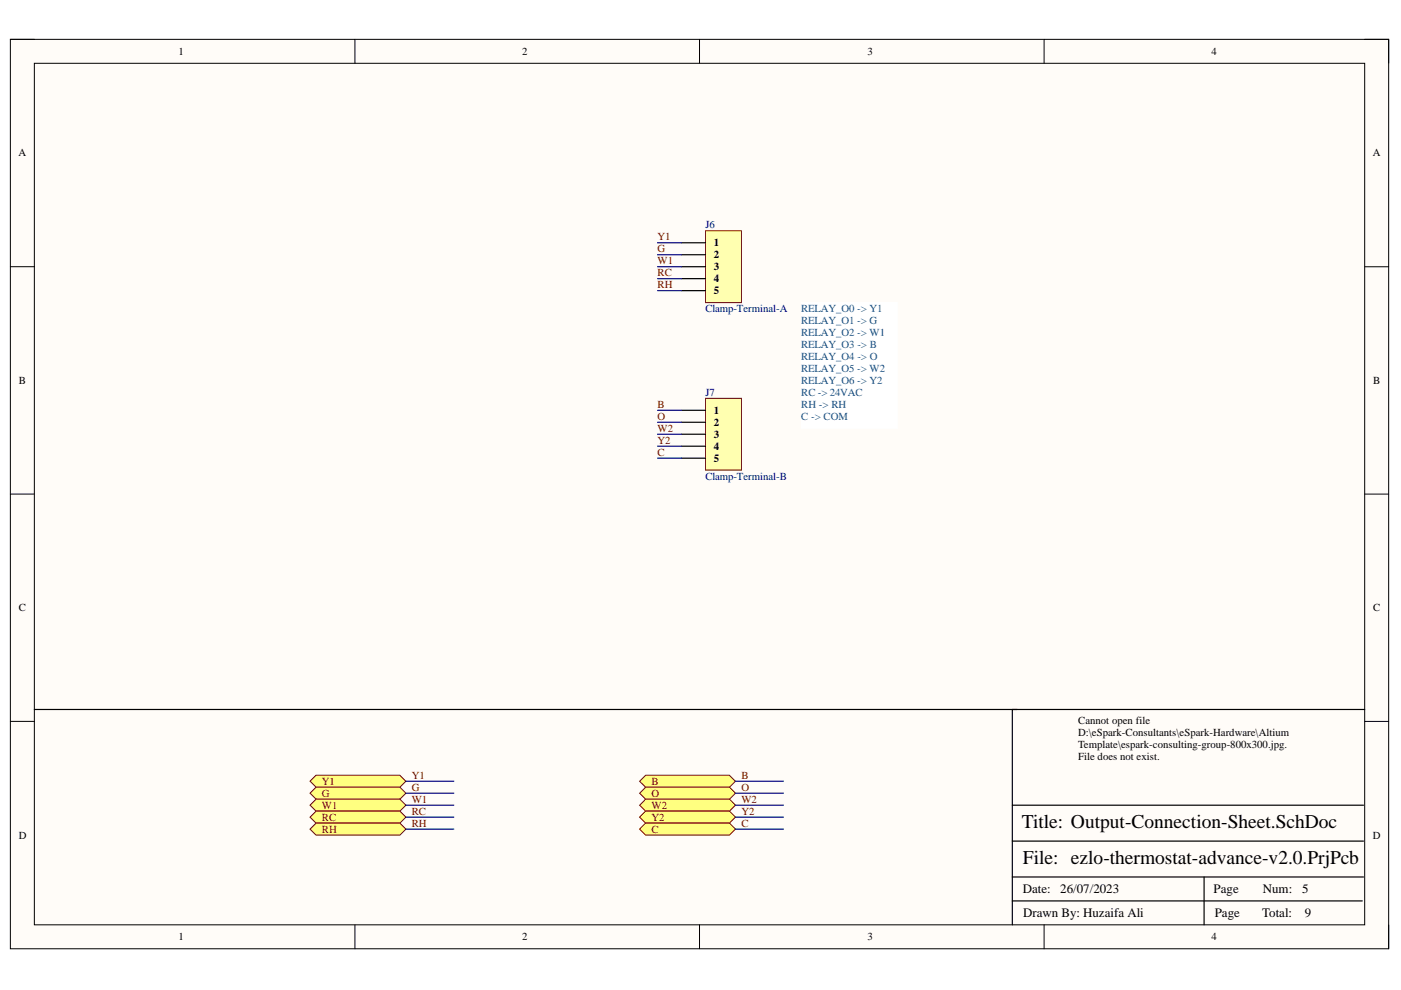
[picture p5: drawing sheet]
<svg xmlns="http://www.w3.org/2000/svg" width="297mm" height="210mm" viewBox="0 0 297 210" stroke-linecap="round" stroke-linejoin="round" font-family="sans-serif">
<path d="M2.2 8.3h292.2v192.9h-292.2z" fill-rule="evenodd" fill="#fffcf8"/>
<path d="M2.2 8.3h292.2v192.9h-292.2z" fill="none" stroke="#000" stroke-width=".21"/>
<path d="M7.3 13.4h282v182.7h-282z" fill-rule="evenodd" fill="#fffcf8"/>
<g fill="none" stroke="#000" stroke-width=".21">
<path d="M2.2 8.3h5.1M7.3 13.4h282v182.7h-282zM75.3 8.3v5.1M148.3 8.3v5.1M221.4 8.3v5.1M289.3 8.3h5.1v5.1M2.2 56.5h5.1M289.3 56.6h5.1M2.2 104.8h5.1M289.3 104.8h5.1M2.2 153h5.1M289.3 153h5.1"/>
<path d="M75.3 196.1v5.1M148.3 196.1v5.1M221.4 196.1v5.1M294.4 196.1v5.1"/>
</g>
<path d="M7.3 150.4h282M214.6 150.4v45.7M214.6 178.3h74.5M214.6 170.7h74.5M214.6 191h74.2M214.6 185.9h74.5M255.3 185.9v10.2" fill="none" stroke="#000" stroke-width=".25"/>
<path d="M65.7 165.6l1.3-1.2h17.8l1.3 1.2-1.3 1.3h-17.8z" fill-rule="evenodd" fill="#ffff80"/>
<path d="M65.7 165.6l1.3-1.2h17.8l1.3 1.2-1.3 1.3h-17.8z" fill="none" stroke="#800000" stroke-width=".21"/>
<path d="M65.7 168.2l1.3-1.3h17.8l1.3 1.3-1.3 1.2h-17.8z" fill-rule="evenodd" fill="#ffff80"/>
<path d="M65.7 168.2l1.3-1.3h17.8l1.3 1.3-1.3 1.2h-17.8z" fill="none" stroke="#800000" stroke-width=".21"/>
<path d="M65.7 170.7l1.3-1.3h17.8l1.3 1.3-1.3 1.3h-17.8z" fill-rule="evenodd" fill="#ffff80"/>
<path d="M65.7 170.7l1.3-1.3h17.8l1.3 1.3-1.3 1.3h-17.8z" fill="none" stroke="#800000" stroke-width=".21"/>
<path d="M65.7 173.3l1.3-1.3h17.8l1.3 1.3-1.3 1.2h-17.8z" fill-rule="evenodd" fill="#ffff80"/>
<path d="M65.7 173.3l1.3-1.3h17.8l1.3 1.3-1.3 1.2h-17.8z" fill="none" stroke="#800000" stroke-width=".21"/>
<path d="M65.7 175.8l1.3-1.3h17.8l1.3 1.3-1.3 1.3h-17.8z" fill-rule="evenodd" fill="#ffff80"/>
<path d="M65.7 175.8l1.3-1.3h17.8l1.3 1.3-1.3 1.3h-17.8z" fill="none" stroke="#800000" stroke-width=".21"/>
<path d="M135.6 165.6l1.3-1.2h17.8l1.2 1.2-1.2 1.3h-17.8z" fill-rule="evenodd" fill="#ffff80"/>
<path d="M135.6 165.6l1.3-1.2h17.8l1.2 1.2-1.2 1.3h-17.8z" fill="none" stroke="#800000" stroke-width=".21"/>
<path d="M136.9 166.9h17.8l1.2 1.3-1.2 1.2h-17.8l-1.3-1.2z" fill-rule="evenodd" fill="#ffff80"/>
<path d="M136.9 166.9h17.8l1.2 1.3-1.2 1.2h-17.8l-1.3-1.2z" fill="none" stroke="#800000" stroke-width=".21"/>
<path d="M136.9 169.4h17.8l1.2 1.3-1.2 1.3h-17.8l-1.3-1.3z" fill-rule="evenodd" fill="#ffff80"/>
<path d="M136.9 169.4h17.8l1.2 1.3-1.2 1.3h-17.8l-1.3-1.3z" fill="none" stroke="#800000" stroke-width=".21"/>
<path d="M135.6 173.3l1.3-1.3h17.8l1.2 1.3-1.2 1.2h-17.8z" fill-rule="evenodd" fill="#ffff80"/>
<path d="M135.6 173.3l1.3-1.3h17.8l1.2 1.3-1.2 1.2h-17.8z" fill="none" stroke="#800000" stroke-width=".21"/>
<path d="M135.6 175.8l1.3-1.3h17.8l1.2 1.3-1.2 1.3h-17.8z" fill-rule="evenodd" fill="#ffff80"/>
<path d="M135.6 175.8l1.3-1.3h17.8l1.2 1.3-1.2 1.3h-17.8z" fill="none" stroke="#800000" stroke-width=".21"/>
<path d="M169.9 64.2h20.3v26.6h-20.3z" fill-rule="evenodd" fill="#fff"/>
<path d="M169.9 64.2h20.3v26.6h-20.3z" fill="none" stroke="#fff" stroke-width=".21"/>
<path d="M149.6 48.9h7.6v15.3h-7.6z" fill-rule="evenodd" fill="#ffffb0"/>
<path d="M149.6 48.9h7.6v15.3h-7.6z" fill="none" stroke="#800000" stroke-width=".21"/>
<path d="M144.5 51.5h5.1M144.5 54h5.1M144.5 56.6h5.1M144.5 59.1h5.1M144.5 61.6h5.1" fill="none" stroke="#000" stroke-width=".25"/>
<path d="M149.6 84.5h7.6v15.2h-7.6z" fill-rule="evenodd" fill="#ffffb0"/>
<path d="M149.6 84.5h7.6v15.2h-7.6z" fill="none" stroke="#800000" stroke-width=".21"/>
<path d="M144.5 87h5.1M144.5 89.5h5.1M144.5 92.1h5.1M144.5 94.6h5.1M144.5 97.1h5.1" fill="none" stroke="#000" stroke-width=".25"/>
<g fill="none" stroke="#000080" stroke-width=".25">
<path d="M139.4 51.5h5.1M139.4 54h5.1M139.4 56.6h5.1M139.4 59.1h5.1M139.4 61.6h5.1M139.4 87h5.1M139.4 89.5h5.1M139.4 92.1h5.1M139.4 94.6h5.1M139.4 97.1h5.1M86.1 165.6h10.1M86.1 168.2h10.1"/>
<path d="M86.1 170.7h10.1M86.1 173.3h10.1M86.1 175.8h10.1M155.9 165.6h10.2M155.9 168.2h10.2M155.9 170.7h10.2M155.9 173.3h10.2M155.9 175.8h10.2"/>
</g>
<g font-size="4.1">
<text x="216.7" y="175.6">Title: Output-Connection-Sheet.SchDoc</text>
<text x="216.9" y="183.3">File: ezlo-thermostat-advance-v2.0.PrjPcb</text>
</g>
<g font-size="2.7">
<text x="216.8" y="189.4">Date:</text>
<text x="224.8" y="189.4">26/07/2023</text>
<text x="257.3" y="189.4">Page</text>
<text x="267.7" y="189.4">Num:</text>
<text x="276.1" y="189.4">5</text>
<text x="216.9" y="194.4">Drawn By: Huzaifa Ali</text>
<text x="257.6" y="194.4">Page</text>
<text x="267.6" y="194.4">Total:</text>
<text x="276.6" y="194.4">9</text>
</g>
<g font-size="2.3">
<text x="37.8" y="11.6">1</text>
<text x="110.7" y="11.6">2</text>
<text x="183.9" y="11.6">3</text>
<text x="256.8" y="11.6">4</text>
<text x="3.9" y="33.2">A</text>
<text x="291" y="33.2">A</text>
<text x="151.4" y="52.2">1</text>
<text x="151.4" y="54.8">2</text>
<text x="151.4" y="57.3">3</text>
<text x="151.4" y="59.8">4</text>
<text x="151.4" y="62.4">5</text>
<text x="4" y="81.4">B</text>
<text x="291.2" y="81.4">B</text>
<text x="151.4" y="87.7">1</text>
<text x="151.4" y="90.3">2</text>
<text x="151.4" y="92.8">3</text>
<text x="151.4" y="95.4">4</text>
<text x="151.4" y="97.9">5</text>
<text x="4" y="129.6">C</text>
<text x="291.2" y="129.6">C</text>
<text x="228.6" y="153.5">Cannot open file</text>
<text x="228.6" y="156">D:\eSpark-Consultants\eSpark-Hardware\Altium</text>
<text x="228.6" y="158.5">Template\espark-consulting-group-800x300.jpg.</text>
<text x="228.6" y="161.1">File does not exist.</text>
<text x="4" y="177.8">D</text>
<text x="291.1" y="177.8">D</text>
<text x="37.8" y="199.4">1</text>
<text x="110.7" y="199.4">2</text>
<text x="183.9" y="199.4">3</text>
<text x="256.8" y="199.4">4</text>
</g>
<g font-size="2.3" fill="#800000">
<text x="139.4" y="51">Y1</text>
<text x="139.4" y="53.5">G</text>
<text x="139.4" y="56">W1</text>
<text x="139.4" y="58.6">RC</text>
<text x="139.4" y="61.1">RH</text>
<text x="139.4" y="86.5">B</text>
<text x="139.4" y="89">O</text>
<text x="139.4" y="91.6">W2</text>
<text x="139.4" y="94.1">Y2</text>
<text x="139.4" y="96.6">C</text>
<text x="68.2" y="166.4">Y1</text>
<text x="87.3" y="165.1">Y1</text>
<text x="87.3" y="167.6">G</text>
<text x="138.1" y="166.4">B</text>
<text x="157.2" y="165.1">B</text>
<text x="157.2" y="167.6">O</text>
<text x="68.2" y="168.9">G</text>
<text x="68.2" y="171.5">W1</text>
<text x="87.3" y="170.2">W1</text>
<text x="87.3" y="172.7">RC</text>
<text x="138.1" y="168.9">O</text>
<text x="138.1" y="171.5">W2</text>
<text x="157.2" y="170.2">W2</text>
<text x="157.2" y="172.7">Y2</text>
<text x="68.2" y="174">RC</text>
<text x="68.2" y="176.5">RH</text>
<text x="87.3" y="175.3">RH</text>
<text x="138.1" y="174">Y2</text>
<text x="138.1" y="176.5">C</text>
<text x="157.2" y="175.3">C</text>
</g>
<g font-size="2.3" fill="#000080">
<text x="149.6" y="48.4">J6</text>
<text x="149.6" y="66.2">Clamp-Terminal-A</text>
<text x="149.6" y="83.9">J7</text>
<text x="149.6" y="101.7">Clamp-Terminal-B</text>
</g>
<g font-size="2.3" fill="#0b5394">
<text x="169.9" y="66.2">RELAY_O0 -&gt; Y1</text>
<text x="169.9" y="68.7">RELAY_O1 -&gt; G</text>
<text x="169.9" y="71.3">RELAY_O2 -&gt; W1</text>
<text x="169.9" y="73.8">RELAY_O3 -&gt; B</text>
<text x="169.9" y="76.3">RELAY_O4 -&gt; O</text>
<text x="169.9" y="78.9">RELAY_O5 -&gt; W2</text>
<text x="169.9" y="81.4">RELAY_O6 -&gt; Y2</text>
<text x="169.9" y="83.9">RC -&gt; 24VAC</text>
<text x="169.9" y="86.5">RH -&gt; RH</text>
<text x="169.9" y="89">C -&gt; COM</text>
</g>
</svg>
